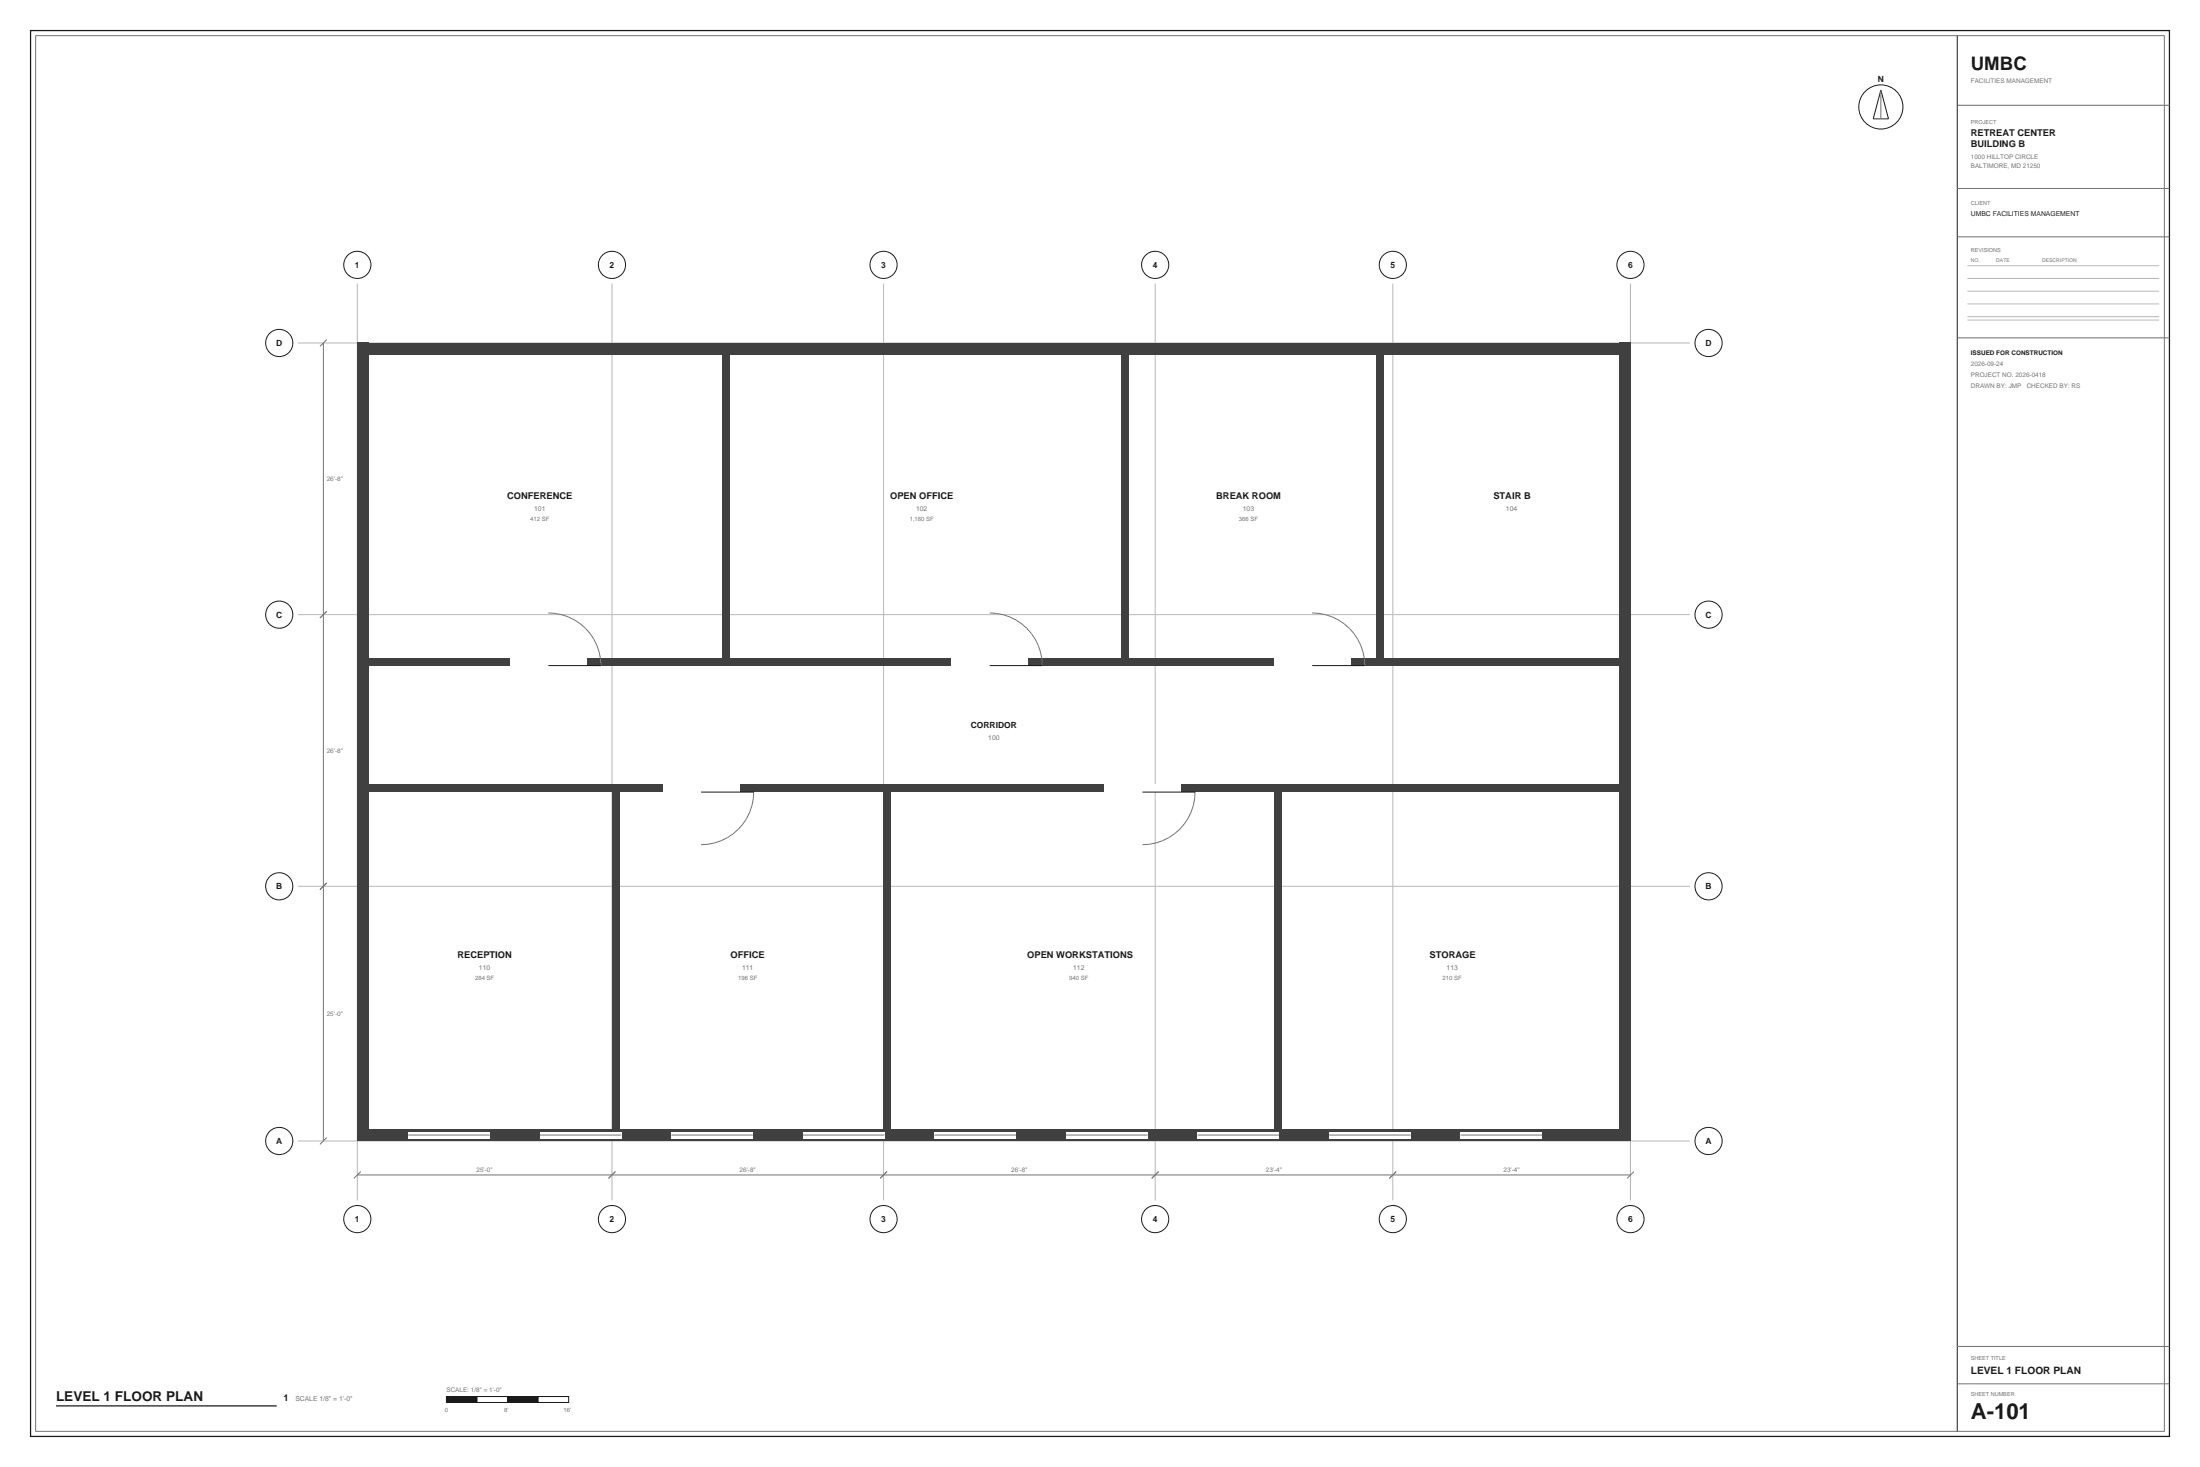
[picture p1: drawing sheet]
<svg xmlns="http://www.w3.org/2000/svg" width="914mm" height="610mm" viewBox="0 0 914 610" stroke-linecap="round" stroke-linejoin="round" font-family="sans-serif">
<path d="M12.7 12.7h889v584.2h-889z" fill="none" stroke="#1a1a1a" stroke-width=".53"/>
<path d="M14.8 14.8h884.8v580h-884.8zM813.5 43.7h88.2M813.5 78.3h88.2M813.5 98.4h88.2M813.5 140.4h88.2M813.5 559.5h88.2M813.5 575h88.2" fill="none" stroke="#737373" stroke-width=".42"/>
<g fill="none" stroke="#1a1a1a" stroke-width=".42">
<path d="M813.5 14.8v580"/>
<circle cx="148.5" cy="110.1" r="5.6"/>
<circle cx="254.4" cy="110.1" r="5.6"/>
<circle cx="367.2" cy="110.1" r="5.6"/>
<circle cx="480.1" cy="110.1" r="5.6"/>
<circle cx="578.9" cy="110.1" r="5.6"/>
<circle cx="677.7" cy="110.1" r="5.6"/>
<circle cx="116.1" cy="142.5" r="5.6"/>
<circle cx="710.1" cy="142.5" r="5.6"/>
<circle cx="116.1" cy="255.4" r="5.6"/>
<circle cx="710.1" cy="255.4" r="5.6"/>
<circle cx="116.1" cy="368.3" r="5.6"/>
<circle cx="710.1" cy="368.3" r="5.6"/>
<circle cx="116.1" cy="474.1" r="5.6"/>
<circle cx="710.1" cy="474.1" r="5.6"/>
<circle cx="148.5" cy="506.6" r="5.6"/>
<circle cx="254.4" cy="506.6" r="5.6"/>
<circle cx="367.2" cy="506.6" r="5.6"/>
<circle cx="480.1" cy="506.6" r="5.6"/>
<circle cx="578.9" cy="506.6" r="5.6"/>
<circle cx="677.7" cy="506.6" r="5.6"/>
</g>
<g fill="none" stroke="#b8b8b8" stroke-width=".42">
<path d="M148.5 117.8v381M254.4 117.8v381M367.2 117.8v381M480.1 117.8v381M578.9 117.8v381M677.7 117.8v381M817.7 110.4h79.8M817.7 115.7h79.8M817.7 121h79.8M817.7 126.3h79.8M817.7 131.6h79.8M817.7 133h79.8"/>
<path d="M123.8 142.5h578.6M123.8 255.4h578.6M123.8 368.3h578.6M123.8 474.1h578.6"/>
</g>
<g fill="#404040">
<path d="M148.5 469.2h529.2v4.9h-529.2z"/>
<path d="M148.5 142.5h529.2v5h-529.2z"/>
<path d="M148.5 142.5h5v331.6h-5z"/>
<path d="M672.7 142.5h5v331.6h-5z"/>
<path d="M153.5 273.4h519.2v3.2h-519.2z"/>
<path d="M153.5 326h519.2v3.1h-519.2z"/>
</g>
<g fill="#fff">
<path d="M212 273.4h31.8v3.2h-31.8z"/>
<path d="M395.5 273.4h31.7v3.2h-31.7z"/>
<path d="M529.5 273.4h31.8v3.2h-31.8z"/>
<path d="M275.5 326h31.8v3.1h-31.8z"/>
<path d="M459 326h31.7v3.1h-31.7z"/>
</g>
<g fill="#404040">
<path d="M300.2 147.5h3.2v125.9h-3.2z"/>
<path d="M466 147.5h3.2v125.9h-3.2z"/>
<path d="M571.9 147.5h3.1v125.9h-3.1z"/>
<path d="M254.4 329.1h3.1v140.1h-3.1z"/>
<path d="M367.2 329.1h3.2v140.1h-3.2z"/>
<path d="M529.5 329.1h3.2v140.1h-3.2z"/>
</g>
<path d="M227.9 254.7a21.9 21.9 0 0 1 21.9 21.9M411.3 254.7a21.9 21.9 0 0 1 21.9 21.9M545.4 254.7a21.9 21.9 0 0 1 21.9 21.9M313.3 329.1a21.9 21.9 0 0 1-21.9 21.9M496.7 329.1a21.9 21.9 0 0 1-21.9 21.9" fill="none" stroke="#737373" stroke-width=".42"/>
<path d="M227.9 276.6h21.9M411.3 276.6h21.9M545.4 276.6h21.9M291.4 329.1h21.9M474.8 329.1h21.9" fill="none" stroke="#1a1a1a" stroke-width=".42"/>
<path d="M169.7 470.3h33.9v2.8h-33.9z" fill="#fff"/>
<path d="M169.7 471.7h33.9" fill="none" stroke="#737373" stroke-width=".42"/>
<path d="M224.4 470.3h33.8v2.8h-33.8z" fill="#fff"/>
<path d="M224.4 471.7h33.8" fill="none" stroke="#737373" stroke-width=".42"/>
<path d="M279 470.3h33.9v2.8h-33.9z" fill="#fff"/>
<path d="M279 471.7h33.9" fill="none" stroke="#737373" stroke-width=".42"/>
<path d="M333.7 470.3h33.9v2.8h-33.9z" fill="#fff"/>
<path d="M333.7 471.7h33.9" fill="none" stroke="#737373" stroke-width=".42"/>
<path d="M388.4 470.3h33.9v2.8h-33.9z" fill="#fff"/>
<path d="M388.4 471.7h33.9" fill="none" stroke="#737373" stroke-width=".42"/>
<path d="M443.1 470.3h33.9v2.8h-33.9z" fill="#fff"/>
<path d="M443.1 471.7h33.9" fill="none" stroke="#737373" stroke-width=".42"/>
<path d="M497.8 470.3h33.8v2.8h-33.8z" fill="#fff"/>
<path d="M497.8 471.7h33.8" fill="none" stroke="#737373" stroke-width=".42"/>
<path d="M552.4 470.3h33.9v2.8h-33.9z" fill="#fff"/>
<path d="M552.4 471.7h33.9" fill="none" stroke="#737373" stroke-width=".42"/>
<path d="M607.1 470.3h33.9v2.8h-33.9z" fill="#fff"/>
<g fill="none" stroke="#737373" stroke-width=".42">
<path d="M781.8 37.4v12M134.4 142.5v331.6M135.8 141.1l-2.8 2.8M135.8 254l-2.8 2.8M135.8 366.9l-2.8 2.8M135.8 472.7l-2.8 2.8M607.1 471.7h33.9M148.5 488.2h529.2M149.9 486.8l-2.8 2.9M255.8 486.8l-2.9 2.9M368.7 486.8l-2.9 2.9M481.5 486.8l-2.8 2.9"/>
<path d="M580.3 486.8l-2.8 2.9M679.1 486.8l-2.8 2.9"/>
</g>
<path d="M23.3 584.2h91.7" fill="none" stroke="#1a1a1a" stroke-width=".53"/>
<g fill="none" stroke="#1a1a1a" stroke-width=".42">
<path d="M781.8 37.4l3.1 12h-6.3z"/>
<circle cx="781.8" cy="44.5" r="9.2"/>
</g>
<path d="M185.6 580.3h12.7v2.5h-12.7z" fill="#1a1a1a" stroke="#1a1a1a" stroke-width=".42"/>
<path d="M198.3 580.3h12.7v2.5h-12.7z" fill="#fff" stroke="#1a1a1a" stroke-width=".42"/>
<path d="M211 580.3h12.7v2.5h-12.7z" fill="#1a1a1a" stroke="#1a1a1a" stroke-width=".42"/>
<path d="M223.7 580.3h12.7v2.5h-12.7z" fill="#fff" stroke="#1a1a1a" stroke-width=".42"/>
<text font-size="9.2" fill="#1a1a1a" x="819.1" y="589.8">A-101</text>
<text font-size="7.8" fill="#1a1a1a" x="819.1" y="28.9">UMBC</text>
<text font-size="5.6" fill="#1a1a1a" x="23.3" y="582.1">LEVEL 1 FLOOR PLAN</text>
<text font-size="4.2" fill="#1a1a1a" x="819.1" y="570.8">LEVEL 1 FLOOR PLAN</text>
<g font-size="3.9" fill="#1a1a1a">
<text x="819.1" y="56.4">RETREAT CENTER</text>
<text x="819.1" y="61">BUILDING B</text>
<text x="210.8" y="207.4">CONFERENCE</text>
<text x="370" y="207.4">OPEN OFFICE</text>
<text x="505.5" y="207.4">BREAK ROOM</text>
<text x="620.7" y="207.4">STAIR B</text>
<text x="190.1" y="397.9">RECEPTION</text>
<text x="303.7" y="397.9">OFFICE</text>
<text x="426.9" y="397.9">OPEN WORKSTATIONS</text>
<text x="594.2" y="397.9">STORAGE</text>
<text x="117.8" y="582.1">1</text>
</g>
<g font-size="3.5" fill="#1a1a1a">
<text x="780.5" y="33.9">N</text>
<text x="147.5" y="111.3">1</text>
<text x="253.4" y="111.3">2</text>
<text x="366.3" y="111.3">3</text>
<text x="479.1" y="111.3">4</text>
<text x="577.9" y="111.3">5</text>
<text x="676.7" y="111.3">6</text>
<text x="114.8" y="143.8">D</text>
<text x="708.9" y="143.8">D</text>
<text x="114.8" y="256.6">C</text>
<text x="708.9" y="256.6">C</text>
<text x="403.5" y="302.7">CORRIDOR</text>
<text x="114.8" y="369.5">B</text>
<text x="708.9" y="369.5">B</text>
<text x="114.8" y="475.4">A</text>
<text x="708.9" y="475.4">A</text>
<text x="147.5" y="507.8">1</text>
<text x="253.4" y="507.8">2</text>
<text x="366.3" y="507.8">3</text>
<text x="479.1" y="507.8">4</text>
<text x="577.9" y="507.8">5</text>
<text x="676.7" y="507.8">6</text>
</g>
<text font-size="2.8" fill="#1a1a1a" x="819.1" y="90">UMBC FACILITIES MANAGEMENT</text>
<g font-size="2.8" fill="#737373">
<text x="222" y="212.4">101</text>
<text x="380.8" y="212.4">102</text>
<text x="516.6" y="212.4">103</text>
<text x="625.9" y="212.4">104</text>
<text x="410.7" y="307.6">100</text>
<text x="199.1" y="402.9">110</text>
<text x="308.4" y="402.9">111</text>
<text x="446" y="402.9">112</text>
<text x="601.2" y="402.9">113</text>
<text x="122.8" y="582.1">SCALE 1/8&quot; = 1'-0&quot;</text>
</g>
<g font-size="2.6" fill="#737373">
<text x="819.1" y="34.6">FACILITIES MANAGEMENT</text>
<text x="819.1" y="66">1000 HILLTOP CIRCLE</text>
<text x="819.1" y="69.8">BALTIMORE, MD 21250</text>
<text x="819.1" y="152">2026-09-24</text>
<text x="819.1" y="156.6">PROJECT NO. 2026-0418</text>
<text x="819.1" y="161.2">DRAWN BY: JMP</text>
<text x="842.4" y="161.2">CHECKED BY: RS</text>
<text x="135.8" y="200">26'-8&quot;</text>
<text x="135.8" y="312.9">26'-8&quot;</text>
<text x="135.8" y="422.3">25'-0&quot;</text>
<text x="198.1" y="486.8">25'-0&quot;</text>
<text x="307.4" y="486.8">26'-8&quot;</text>
<text x="420.3" y="486.8">26'-8&quot;</text>
<text x="526.1" y="486.8">23'-4&quot;</text>
<text x="624.9" y="486.8">23'-4&quot;</text>
<text x="185.6" y="578.6">SCALE: 1/8&quot; = 1'-0&quot;</text>
</g>
<text font-size="2.6" fill="#1a1a1a" x="819.1" y="147.5">ISSUED FOR CONSTRUCTION</text>
<g font-size="2.5" fill="#737373">
<text x="220.4" y="216.6">412 SF</text>
<text x="378.1" y="216.6">1,180 SF</text>
<text x="515" y="216.6">366 SF</text>
<text x="197.5" y="407.1">284 SF</text>
<text x="306.8" y="407.1">196 SF</text>
<text x="444.4" y="407.1">940 SF</text>
<text x="599.6" y="407.1">210 SF</text>
<text x="184.9" y="586.7">0</text>
<text x="209.5" y="586.7">8'</text>
<text x="234.2" y="586.7">16'</text>
</g>
<g font-size="2.3" fill="#737373">
<text x="819.1" y="51.5">PROJECT</text>
<text x="819.1" y="85.4">CLIENT</text>
<text x="819.1" y="104.8">REVISIONS</text>
<text x="819.1" y="565.1">SHEET TITLE</text>
<text x="819.1" y="580">SHEET NUMBER</text>
</g>
<g font-size="2.1" fill="#737373">
<text x="819.1" y="109">NO.</text>
<text x="829.7" y="109">DATE</text>
<text x="848.8" y="109">DESCRIPTION</text>
</g>
</svg>
